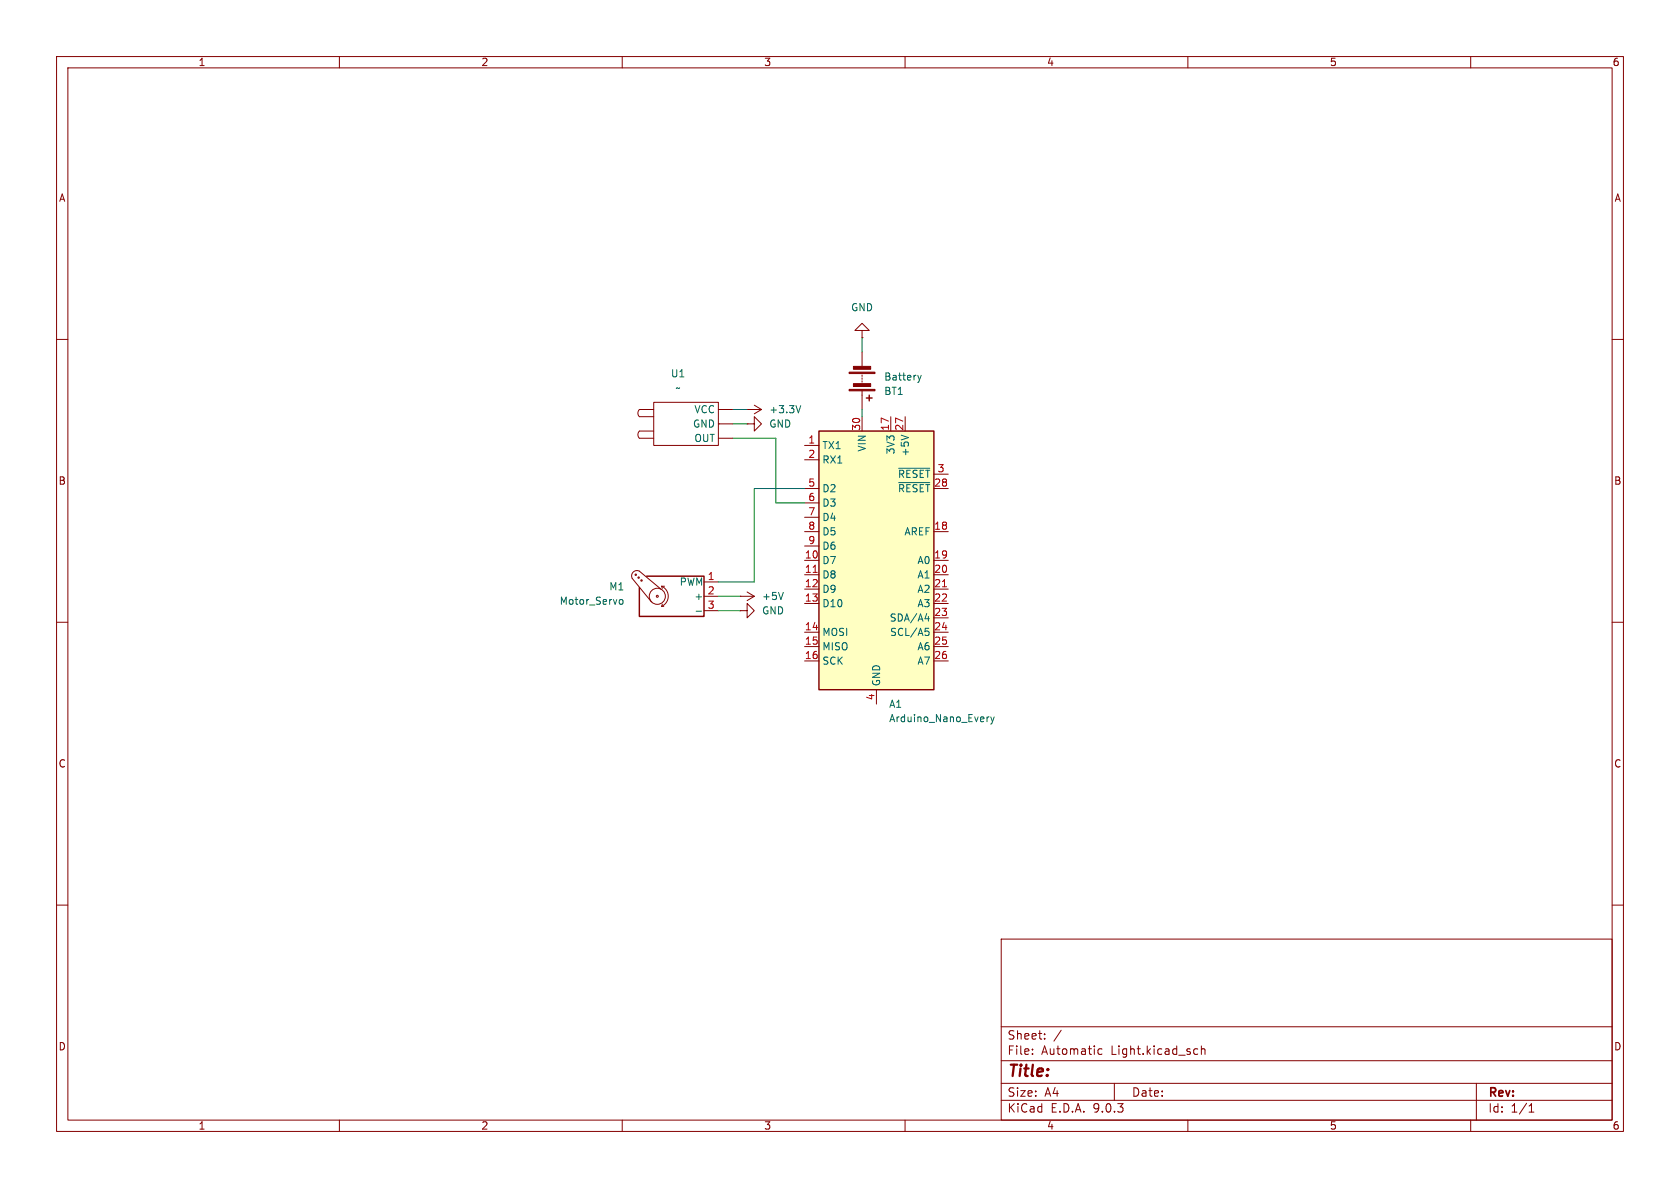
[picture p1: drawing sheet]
<svg xmlns="http://www.w3.org/2000/svg" width="297mm" height="210mm" viewBox="0 0 297 210" stroke-linecap="round" stroke-linejoin="round" font-family="sans-serif">
<g fill="none" stroke="#840000" stroke-width=".18">
<path d="M10 10h277v190h-277zM12 12h273v186h-273zM60 10v2M110 10v2M160 10v2M210 10v2M260 10v2M10 60h2M113 76.2h2.6M113 72.4h2.6M113 76.2a.9 .9 0 0 0 0 1.3h2.6M113 72.4a.9 .9 0 0 0 0 1.3h2.6"/>
<path d="M115.6 71.1h11.4v7.6h-11.4zM127 74.9h.1M127 77.5h2.5M127 72.4h2.5M127 74.9h2.5M132.1 74.9h1.2v-1.2l1.3 1.2-1.3 1.3v-1.3M132.1 74.9h.1M285 60h2M10 110h2M116.8 104.1l-3.8-3.1a.94 .94 0 0 0-1.1 .1 .94 .94 0 0 0-.1 1.1l3.4 4.2M117 103.6a1.94 1.94 0 0 1 1.1 1.8 1.94 1.94 0 0 1-1.1 1.8M117 103.6h.5"/>
<path d="M117 103.6l.1 .4M117 107.2h.3M117.1 106.8l-.1 .4M124.5 105.4h2.5M124.5 102.9h2.5M124.5 108h2.5M130.8 105.4h.1M130.8 108h1.3v-1.3l1.2 1.3-1.2 1.2v-1.2M130.8 108h.1M130.8 105.4h2.5M132.1 104.6l1.2 .8M133.3 105.4l-1.2 .8"/>
<path d="M285 110h2M10 160h2M177 166h108v32h-108zM285 160h2M60 198v2M110 198v2M160 198v2M177 194.5h108M177 191.5h108M177 187.5h108M177 181.5h108M182.5 186.3v.1"/>
<path d="M182.5 185.5v.1M184.7 183.6v.1M184.7 182.8v.1M187.6 182.1l-1.3 2M194.8 185.5l-.4-.1-.3 .3v.4l.1 .2h.6M197 191.5v3M210 198v2M211.3 185.4l.4 .1M211.7 186.3l-.4 .1M212.4 185.5l.2-.1 .4 .1v.9M212.4 184.9v1.5M260 198v2"/>
<path d="M261 191.5v6.5M270.3 196.6h.9M270.3 195.5l.4-.4v1.5"/>
<circle cx="112.4" cy="101.6" r=".13"/>
<circle cx="112.9" cy="102.1" r=".13"/>
<circle cx="113.4" cy="102.6" r=".13"/>
<circle cx="116.2" cy="105.4" r=".18"/>
<circle cx="116.2" cy="105.4" r="1.42"/>
</g>
<path d="M109.5 106.2l.2-.2h.3l.1 .2-.1 .6h-.3l-.2-.2M123.1 108h.9M138.5 104.7l-.4 1.3" fill="none" stroke="#006464" stroke-width=".18"/>
<path d="M114.3 101.9h10.2v7.1h-11.5v-5.1" fill="none" stroke="#840000" stroke-width=".25"/>
<path d="M144.8 76.2h20.3v45.7h-20.3z" fill="#ffffc2"/>
<path d="M144.8 76.2h20.3v45.7h-20.3zM153.2 70.4h1M153.7 69.9v1" fill="none" stroke="#840000" stroke-width=".25"/>
<g fill="none" stroke="#840000" stroke-width=".18">
<path d="M152.4 58.4h-1.3l1.3-1.2 1.3 1.2h-1.3v1.3M152.4 59.7h.1M132.1 72.4h.1M132.1 72.4h2.5M133.3 71.6l1.3 .8M134.6 72.4l-1.3 .8M142.2 78.7h2.6M152.4 62.2v2.6M152.4 66.3v.2M152.4 66.8v.3M152.4 67.3v.3M152.4 69.1v3.3"/>
<path d="M152.4 73.7v2.5M157.5 73.7v2.5M160 73.7v2.5M142.2 81.3h2.6M142.2 86.4h2.6M142.2 88.9h2.6M142.2 91.4h2.6M142.2 94h2.6M142.2 96.5h2.6M142.2 99.1h2.6M165.1 86.4h2.5M165.1 94h2.5"/>
<path d="M165.1 99.1h2.5M165.1 83.8h2.5M142.2 101.6h2.6M142.2 104.1h2.6M142.2 106.7h2.6M142.2 111.8h2.6M142.2 114.3h2.6M142.2 116.8h2.6M165.1 101.6h2.5M165.1 104.1h2.5M165.1 106.7h2.5M165.1 111.8h2.5"/>
<path d="M165.1 114.3h2.5M165.1 116.8h2.5M165.1 109.2h2.5M154.9 121.9v2.6"/>
</g>
<path d="M143.8 101.2h.7M166.6 103.7h.7" fill="none" stroke="#a90000" stroke-width=".18"/>
<g fill="none" stroke="#006464" stroke-width=".18">
<path d="M141.6 71.7l-.5 1.3M159.3 76.9l1.3 .5M162.2 66.3l.4 .9M162.6 67.2l-.2 .4M162.9 66.3l-.3 .9M158.9 82.8h5.5M158.9 85.3h5.5M163.5 109.4h.8M163.6 111.1h.6M163.7 111.6h.3l.2 .2-.1 .5h-.4M164.1 109v.8M174.9 126.7l-.4 .3"/>
<path d="M175.2 126.7l.3 .9M175.5 127.6l-.3 .4M175.8 126.7l-.3 .9"/>
</g>
<g fill="#840000" stroke="#840000" stroke-width=".18">
<path d="M150.1 68.8h4.6v.3h-4.6z"/>
<path d="M150.1 65.8h4.6v.2h-4.6z"/>
<path d="M150.9 67.8h3v.5h-3z"/>
<path d="M150.9 64.8h3v.5h-3z"/>
</g>
<path d="M152.4 59.7v2.5M129.5 72.4h2.6M129.5 74.9h2.6M129.5 77.5h7.7v11.4h5M152.4 72.4v1.3M142.2 86.4h-8.9v16.5h-6.3M127 108h3.8M127 105.4h3.8" fill="none" stroke="#009600" stroke-width=".18"/>
<text font-size="2.8" fill="#840000" x="178" y="190.9">Title:</text>
<g font-size="2.1" fill="#840000">
<text x="178" y="184">Sheet:</text>
<text x="178" y="186.7">File:</text>
<text x="184.1" y="186.7">Automatic</text>
<text x="196.5" y="186.7">Light.kicad_sch</text>
<text x="178" y="196.9">KiCad</text>
<text x="178" y="194.1">Size:</text>
<text x="184.7" y="194.1">A4</text>
<text x="185.7" y="196.9">E.D.A.</text>
<text x="193.3" y="196.9">9.0.3</text>
<text x="200" y="194.1">Date:</text>
<text x="263" y="194.3">Rev:</text>
<text x="263" y="196.9">Id:</text>
<text x="267.1" y="196.9">1/1</text>
</g>
<g font-size="1.8" fill="#840000">
<text x="35" y="11.9">1</text>
<text x="85" y="11.9">2</text>
<text x="135" y="11.9">3</text>
<text x="185" y="11.9">4</text>
<text x="235" y="11.9">5</text>
<text x="285" y="11.9">6</text>
<text x="10.3" y="35.9">A</text>
<text x="285.3" y="35.9">A</text>
<text x="10.3" y="85.9">B</text>
<text x="285.3" y="85.9">B</text>
<text x="10.3" y="135.9">C</text>
<text x="285.3" y="135.9">C</text>
<text x="10.3" y="185.9">D</text>
<text x="285.3" y="185.9">D</text>
<text x="35" y="199.9">1</text>
<text x="85" y="199.9">2</text>
<text x="135" y="199.9">3</text>
<text x="185" y="199.9">4</text>
<text x="235" y="199.9">5</text>
<text x="285" y="199.9">6</text>
</g>
<g font-size="1.8" fill="#006464">
<text x="150.4" y="55.2">GND</text>
<text x="118.5" y="66.9">U1</text>
<text x="119.3" y="69.4">~</text>
<text x="156.2" y="70">BT1</text>
<text x="156.2" y="67.5">Battery</text>
<text x="122.4" y="75.8">GND</text>
<text x="122.7" y="73.3">VCC</text>
<text x="135.9" y="75.8">GND</text>
<text x="135.9" y="73.3">+3.3V</text>
<text x="122.7" y="78.3">OUT</text>
<text x="145.3" y="79.6">TX1</text>
<text x="145.3" y="82.1">RX1</text>
<text x="153.3" y="79.9" transform="rotate(-90 153.3 79.9)">VIN</text>
<text x="158.3" y="80.4" transform="rotate(-90 158.3 80.4)">3V3</text>
<text x="160.9" y="80.8" transform="rotate(-90 160.9 80.8)">+5V</text>
<text x="145.3" y="87.2">D2</text>
<text x="145.3" y="89.8">D3</text>
<text x="158.6" y="84.7">~{RESET}</text>
<text x="158.6" y="87.2">~{RESET}</text>
<text x="145.3" y="92.3">D4</text>
<text x="145.3" y="94.8">D5</text>
<text x="159.8" y="94.8">AREF</text>
<text x="145.3" y="97.4">D6</text>
<text x="145.3" y="99.9">D7</text>
<text x="162.1" y="99.9">A0</text>
<text x="98.8" y="107.1">Motor_Servo</text>
<text x="107.6" y="104.6">M1</text>
<text x="120.1" y="103.7">PWM</text>
<text x="122.7" y="106.3">+</text>
<text x="134.6" y="106.3">+5V</text>
<text x="145.3" y="102.5">D8</text>
<text x="145.3" y="105">D9</text>
<text x="145.3" y="107.5">D10</text>
<text x="162.1" y="102.5">A1</text>
<text x="162.1" y="105">A2</text>
<text x="162.1" y="107.5">A3</text>
<text x="134.6" y="108.8">GND</text>
<text x="145.3" y="112.6">MOSI</text>
<text x="157.2" y="110.1">SDA/A4</text>
<text x="157.3" y="112.6">SCL/A5</text>
<text x="145.3" y="115.2">MISO</text>
<text x="145.3" y="117.7">SCK</text>
<text x="162.1" y="115.2">A6</text>
<text x="162.1" y="117.7">A7</text>
<text x="155.8" y="121.4" transform="rotate(-90 155.8 121.4)">GND</text>
<text x="157.1" y="125.3">A1</text>
<text x="157.1" y="127.9">Arduino_Nano_Every</text>
</g>
<g font-size="1.8" fill="#a90000">
<text x="152.1" y="76.2" transform="rotate(-90 152.1 76.2)">30</text>
<text x="157.2" y="76.2" transform="rotate(-90 157.2 76.2)">17</text>
<text x="159.8" y="76.2" transform="rotate(-90 159.8 76.2)">27</text>
<text x="142.8" y="78.5">1</text>
<text x="142.8" y="81">2</text>
<text x="165.7" y="83.6">3</text>
<text x="142.8" y="86.1">5</text>
<text x="142.8" y="88.6">6</text>
<text x="165.1" y="86.1">28</text>
<text x="142.8" y="91.2">7</text>
<text x="142.8" y="93.7">8</text>
<text x="165.1" y="93.7">18</text>
<text x="142.2" y="98.8">10</text>
<text x="142.2" y="101.3">11</text>
<text x="142.8" y="96.3">9</text>
<text x="165.1" y="98.8">19</text>
<text x="165.1" y="101.3">20</text>
<text x="125" y="102.6">1</text>
<text x="125" y="105.2">2</text>
<text x="125" y="107.7">3</text>
<text x="142.2" y="103.9">12</text>
<text x="142.2" y="106.4">13</text>
<text x="165.1" y="103.9">21</text>
<text x="165.1" y="106.4">22</text>
<text x="142.2" y="111.5">14</text>
<text x="165.1" y="109">23</text>
<text x="165.1" y="111.5">24</text>
<text x="142.2" y="114">15</text>
<text x="142.2" y="116.6">16</text>
<text x="165.1" y="114">25</text>
<text x="165.1" y="116.6">26</text>
<text x="154.7" y="123.9" transform="rotate(-90 154.7 123.9)">4</text>
</g>
</svg>
